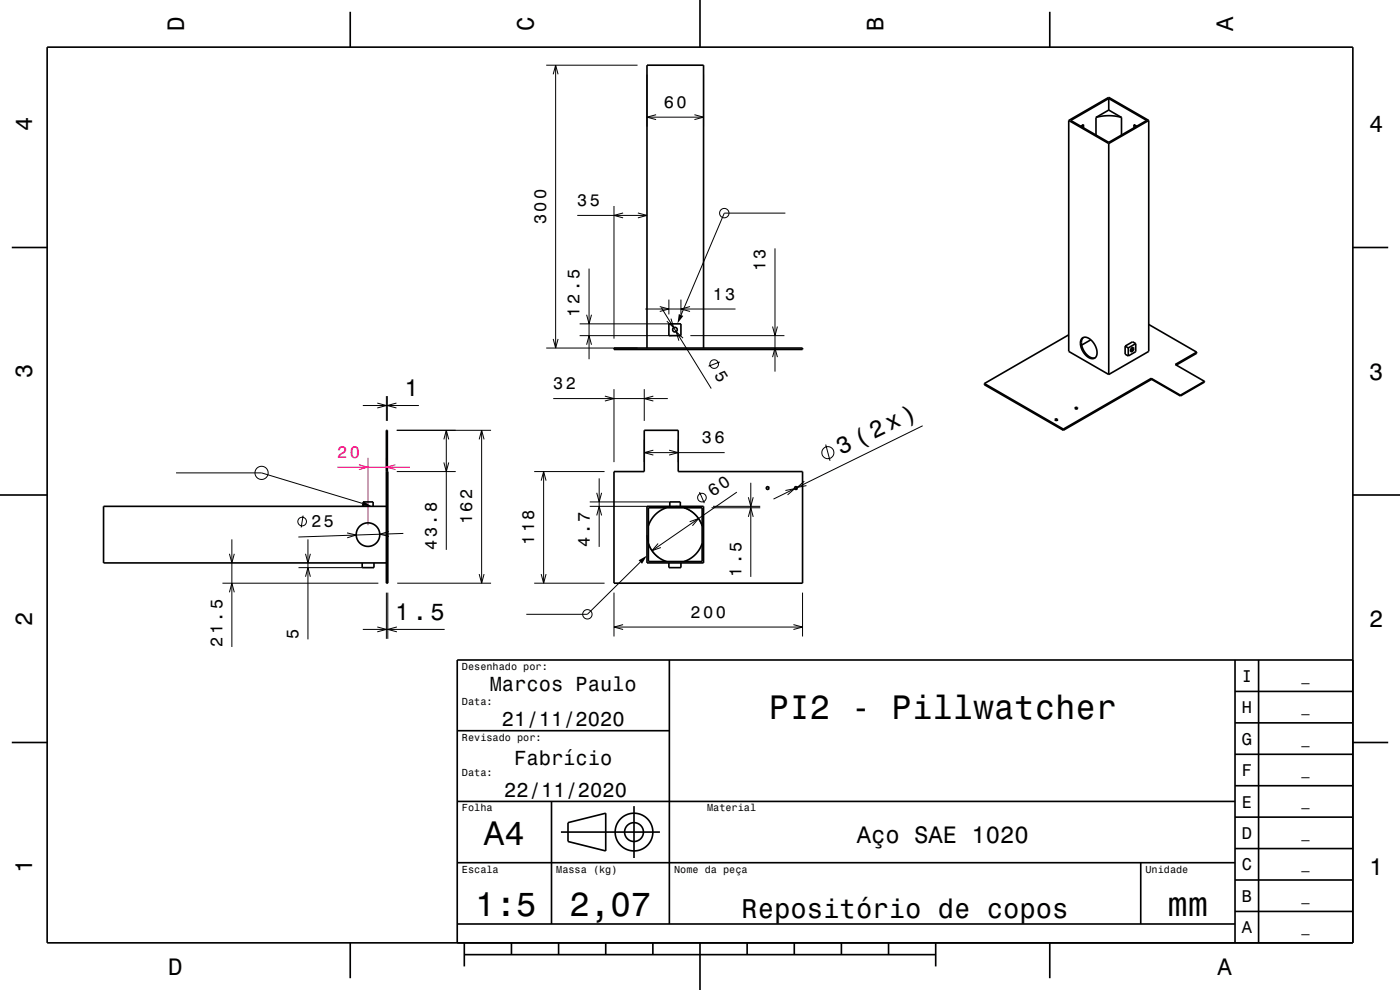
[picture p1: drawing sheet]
<svg xmlns="http://www.w3.org/2000/svg" width="297mm" height="210mm" viewBox="0 0 297 210" stroke-linecap="round" stroke-linejoin="round" font-family="sans-serif">
<g fill="none" stroke="#000" stroke-width=".21">
<path d="M115.9 13.8h19.4M117.4 15.8l.5-2 .5 2M117.9 13.8v60M137.3 15.8v11.1M149.3 15.8v11.1M137.3 24.9h12M139.2 24.3l-1.9 .6 1.9 .5M147.3 24.3l2 .6-2 .5M122.5 45.7h14.8M125 57v19.2M130.3 43.7v28.1M132.2 45.2l-1.9 .5 1.9 .5"/>
<path d="M135.3 45.2l2 .5-2 .5M164.4 52.7v26.1M166.6 45.2h-12.9l-9.2 21.6M115.9 73.8h19.4M117.4 71.9l.5 1.9 .5-1.9M123 71.2h19.5M123 68.7h19.5M124.4 73.1l.6-1.9 .5 1.9M124.4 66.8l.6 1.9 .5-1.9M136.9 65.5h19.1M140 65l1.9 .5-1.9 .6M140.3 65.2l10.6 17.2"/>
<path d="M141.9 63.5v3.2M142.3 67.6l.6 1.9-1.4-1.4M144.5 63.5v3.2M144.9 71.7l-1.5-1.3 .6 1.9M146.4 65l-1.9 .5 1.9 .6M146.5 71.2h19.9M152.7 76.8l-2.4 .9M163.9 69.3l.5 1.9 .5-1.9M163.9 75.8l.5-2 .5 2M77 86h11.9M80 85.5l2 .5-2 .5M82 84v5.3"/>
<path d="M82.2 84v5.3M84.1 85.5l-1.9 .5 1.9 .5M84.2 91.3h20M94.2 98.1l.5 1.9 .5-1.9M94.2 93.2l.5-1.9 .5 1.9M94.7 91.3v25.3M101.7 93.2l.5-1.9 .5 1.9M102.2 91.3v32.4M117.4 84.5h24.3M128.3 84l2 .5-2 .6M130.3 82.5v15.5M136.7 82.5v6.8"/>
<path d="M136.7 93.3v4.7M136.7 96h17M138.6 84l-1.9 .5 1.9 .6M138.6 95.5l-1.9 .5 1.9 .5M141.9 95.5l2 .5-2 .5M143.9 93.3v4.7M175.2 94.3l.9 3.4M195.7 90.3l-31.6 15.6M37.3 100.3h18.2l21.4 6.5M48.7 117.5l.5 1.9 .5-1.9M49.2 114.4v22.8M64.3 109.4l-.4 2.5"/>
<path d="M64.8 117.5l.5 1.9 .5-1.9M65.3 114.4v21.2M73.6 113l2 .5-1.9 .6M82.5 112.7l-1.9 .6 1.9 .5M84.2 100h12.5M85.6 113.2l-22.3 .7M113.3 100h15M114.8 102l.5-2 .5 2M115.3 100v23.7M125.1 107.4h12.2M125.1 106.5h17M126.6 104.5l.5 2 .5-2"/>
<path d="M126.6 109.3l.5-1.9 .5 1.9M127.1 101.5v14.5M135.8 119.2l-11.2 11.1h-12.9M137.3 113.5a6 6 0 0 0 2.4 4.7M139.6 115.3l-1.3 1.5 1.9-.7M143.3 107.4a6 6 0 0 1 5.7 4.4M146.3 110.7l1.9-.7-1.3 1.5M148.4 104.4l1 2.3M151 107.7h10.3M151.3 107.4h10M156.3 104.4l-18 12.4M158.8 109.6l.5-1.9 .5 1.9"/>
<path d="M158.8 105.5l.5 1.9 .5-1.9M159.3 102.4v20M166.6 104l2-.3-1.5 1.3M170.6 102.1l-1.5 1.3 2-.4M47.2 123.7h33.1M48.7 125.6l.5-1.9 .5 1.9M63.3 120.4h13.5M64.8 122.3l.5-1.9 .5 1.9M77 133.5h17.3M80 133l2 .5-2 .5M82 125.7v9.8M82.3 125.7v9.8"/>
<path d="M84.2 133l-1.9 .5 1.9 .5M84.3 123.7h19.9M101.7 121.8l.5 1.9 .5-1.9M113.3 123.7h15M114.8 121.8l.5 1.9 .5-1.9M130.3 125.7v9.3M130.3 133h40M132.2 132.5l-1.9 .5 1.9 .5M168.3 132.5l2 .5-2 .5M170.3 125.7v9.3"/>
<circle cx="153.7" cy="45.2" r="1"/>
<circle cx="151.5" cy="77.2" r=".91"/>
<circle cx="175.6" cy="96" r="1.28"/>
<circle cx="55.5" cy="100.3" r="1.4"/>
<circle cx="64.1" cy="110.6" r=".91"/>
<circle cx="148.9" cy="105.6" r=".92"/>
<circle cx="124.6" cy="130.3" r="1"/>
</g>
<path d="M71.5 99.1h15.5M76.1 98.6l2 .5-2 .5M78.1 97.1v14.3M82 97.1v2.5M83.9 98.6l-1.9 .5 1.9 .5" fill="none" stroke="#ff0080" stroke-width=".21"/>
<g fill="none" stroke="#000" stroke-width=".35">
<path d="M10 10h277v190h-277zM74.3 2.5v7.5M148.5 0v10M222.7 2.5v7.5M226.7 25.6v48.9l8.5 4.9M226.7 25.6l8.5-4.9 8.5 4.9M226.7 25.6l8.5 4.8M227.2 25.6l8-4.7 8.1 4.7-8.1 4.6zM229.9 26.4l-.4 .5M229.9 26.4v.7M229.9 26.4l-.6 .4M232.5 24.9a10 10 0 0 1 5.4 0"/>
<path d="M232.5 24.9v3.7M235.2 20.9v2.4M235.2 30.4v49M235.2 23.3l-2.7 1.6M235.2 23.3l2.7 1.6M237.9 24.9v3.7M240.6 26.4l.3 .5M240.6 26.4l.5 .4M240.6 26.4v.7M243.7 25.6v48.9l-8.5 4.9M243.7 25.6l-8.5 4.8M2.5 52.5h7.5"/>
<path d="M287 52.5h7.5M130.3 73.8h40v.3h-40zM137.3 73.8v-60h12v60M141.9 68.7h2.6v2.5h-2.6zM226.7 71l-17.9 10.4M229.5 71.8a1.51 1.51 0 0 1 2.2 .6 2.77 2.77 0 0 1 .6 3.5 1.9 1.9 0 0 1-2.4-1.1l-.5-.9-.2-.9v-.6zM229.8 71.6a2.8 2.8 0 0 0 .7 3.6l.4 .3a1.54 1.54 0 0 0 1.4 .4M231.4 72.1l-1.9 1.1M238.7 73.4v1.7l.7 .4M238.7 73.4l.7 .4M239.4 73.8v1.7M240.1 73.8l.2-.1a.47 .47 0 0 1 .1 .6 .47 .47 0 0 1-.5 .3l-.1-.4z"/>
<path d="M240.1 74.1l-.3 .2M240.1 73.8v.3M240.1 74.1l.2 .1M240.3 73.7v.4l-.4 .4M240.9 72.9l-.6-.4-1.6 .9M240.9 72.9v1.7l-1.5 .9M240.9 72.9l-1.5 .9M243.7 68.8l10.2 5.9M253.9 74.7l-4.6 2.6 6.2 3.6M253.9 74.7v.2l-4.4 2.5M136.7 91.3h7.2v8.7h26.4v23.7h-40v-23.7h6.4zM208.8 81.4v.2l16.8 9.7"/>
<path d="M208.8 81.4l16.8 9.6M223.9 88.9l.5 .1-.3 .2-.3-.2zM223.9 89.1h.4M225.6 91v.3M228.1 86.5l.5 .1-.5 .1zM228.1 86.7h.4M244.2 80.3v.1l6.2 3.6M244.2 80.3l6.2 3.5M244.2 80.3l-18.6 10.7M244.3 80.5l-18.7 10.8M250.4 83.8v.2M255.5 80.9l-5.1 2.9"/>
<path d="M255.5 80.9v.2l-5.1 2.9M0 105h10M76.8 119.4v1h2.5v-1M77.1 107.4v-.9h2.1v.9M82 100h.3v23.7h-.3v-32.4h.2v8.7M82 107.4h-60v12h60M137.3 107.4h12v12h-12zM137.6 115.3a6 6 0 0 0 3.8 3.8M137.6 107.7h11.4v11.4h-11.4zM141.4 107.7a6 6 0 0 0-3.8 3.8M141.9 119.4v1h2.6v-1M142.1 107.4v-.9h2.2v.9"/>
<path d="M145.1 107.7a6 6 0 0 1 3.9 3.8M149 115.3a6 6 0 0 1-3.9 3.8M287 105h10M142 140v56M262 140v60M267 140v60M287 140h-190v60M2.5 157.5h7.5M97 155h45M262 153.3h25M262 146.7h25M287 157.5h7.5"/>
<path d="M97 170h165M117 170v26M119 176.5h21M120.5 174.5l8-2v8l-8-2zM134.5 171v11M262 173.3h25M262 166.7h25M262 160h25M97 196h165M97 183h165M242 183v13M262 193.3h25"/>
<path d="M262 186.7h25M262 180h25M74.3 200v7.5M98.5 202.5h100M98.5 200v5M108.5 200v2.5M118.5 200v2.5M128.5 200v2.5M138.5 200v2.5M148.5 200v10M158.5 200v2.5M168.5 200v2.5"/>
<path d="M178.5 200v2.5M188.5 200v2.5M198.5 200v5M222.7 200v7.5"/>
<circle cx="143.2" cy="69.9" r=".5"/>
<circle cx="78.1" cy="113.4" r="2.5"/>
<circle cx="162.9" cy="103.5" r=".3"/>
<circle cx="168.9" cy="103.5" r=".3"/>
<circle cx="134.5" cy="176.5" r="2"/>
<circle cx="134.5" cy="176.5" r="4"/>
</g>
<g fill="#000">
<path d="M144 66.6l1 .4-1.3 1.6z" fill-rule="evenodd"/>
<path d="M77 106.3l1.7 1h-2z" fill-rule="evenodd"/>
<path d="M135.5 118.9l1.7-1-1 1.7z" fill-rule="evenodd"/>
</g>
<g font-size="7.2">
<text x="163.1" y="152.6">PI2 - Pillwatcher</text>
<text x="102.7" y="179.3">A4</text>
<text x="100.8" y="194.3">1:5</text>
<text x="120.8" y="194.3">2,07</text>
<text x="247.7" y="194.3">mm</text>
</g>
<text font-size="5.8" x="157.3" y="194.6">Repositório de copos</text>
<text font-size="5.1" x="178.4" y="96.6" transform="rotate(-26 178.4 96.6)">3 (2x)</text>
<g font-size="5">
<text x="39" y="6.5" transform="rotate(-90 39 6.5)">D</text>
<text x="113.2" y="6.5" transform="rotate(-90 113.2 6.5)">C</text>
<text x="187.4" y="6.5" transform="rotate(-90 187.4 6.5)">B</text>
<text x="261.6" y="6.5" transform="rotate(-90 261.6 6.5)">A</text>
<text x="6.8" y="27.8" transform="rotate(-90 6.8 27.8)">4</text>
<text x="290.5" y="28.1">4</text>
<text x="6.8" y="80.3" transform="rotate(-90 6.8 80.3)">3</text>
<text x="290.5" y="80.6">3</text>
<text x="85.8" y="84">1</text>
<text x="83.8" y="131.5">1.5</text>
<text x="6.8" y="132.8" transform="rotate(-90 6.8 132.8)">2</text>
<text x="290.5" y="133.1">2</text>
<text x="181.8" y="178.8">Aço SAE 1020</text>
<text x="6.8" y="185.3" transform="rotate(-90 6.8 185.3)">1</text>
<text x="290.5" y="185.6">1</text>
<text x="35.7" y="206.8">D</text>
<text x="258.3" y="206.8">A</text>
</g>
<g font-size="4.3">
<text x="103.9" y="146.5">Marcos Paulo</text>
<text x="106.5" y="154">21/11/2020</text>
<text x="109.1" y="162.2">Fabrício</text>
<text x="107" y="169">22/11/2020</text>
</g>
<g font-size="3.6">
<text x="140.8" y="22.9">60</text>
<text x="115.9" y="47.6" transform="rotate(-90 115.9 47.6)">300</text>
<text x="122.5" y="43.7">35</text>
<text x="162.4" y="57.5" transform="rotate(-90 162.4 57.5)">13</text>
<text x="151.2" y="63.5">13</text>
<text x="123" y="67.1" transform="rotate(-90 123 67.1)">12.5</text>
<text x="117.4" y="82.5">32</text>
<text x="151.4" y="79.5" transform="rotate(58 151.4 79.5)">5</text>
<text x="148.9" y="94">36</text>
<text x="151.2" y="105.5" transform="rotate(-35 151.2 105.5)">60</text>
<text x="66.1" y="111.8" transform="rotate(-2 66.1 111.8)">25</text>
<text x="100.2" y="111.2" transform="rotate(-90 100.2 111.2)">162</text>
<text x="92.7" y="116.6" transform="rotate(-90 92.7 116.6)">43.8</text>
<text x="113.3" y="115.6" transform="rotate(-90 113.3 115.6)">118</text>
<text x="125.1" y="116" transform="rotate(-90 125.1 116)">4.7</text>
<text x="157.3" y="122.4" transform="rotate(-90 157.3 122.4)">1.5</text>
<text x="146.5" y="131">200</text>
<text x="47.2" y="137.2" transform="rotate(-90 47.2 137.2)">21.5</text>
<text x="63.3" y="135.6" transform="rotate(-90 63.3 135.6)">5</text>
<text x="263.4" y="144.6">I</text>
<text x="263.4" y="151.3">H</text>
<text x="263.4" y="158">G</text>
<text x="263.4" y="164.6">F</text>
<text x="263.4" y="171.3">E</text>
<text x="263.4" y="178">D</text>
<text x="263.4" y="184.6">C</text>
<text x="263.4" y="191.3">B</text>
<text x="263.4" y="198">A</text>
</g>
<text font-size="3.6" fill="#ff0080" x="71.5" y="97.1">20</text>
<g font-size="2.9">
<text x="276.1" y="144.4">_</text>
<text x="276.1" y="151">_</text>
<text x="276.1" y="157.7">_</text>
<text x="276.1" y="164.4">_</text>
<text x="276.1" y="171">_</text>
<text x="276.1" y="177.7">_</text>
<text x="276.1" y="184.4">_</text>
<text x="276.1" y="191.1">_</text>
<text x="276.1" y="197.7">_</text>
</g>
<g font-size="2.2">
<text x="98" y="142.1">Desenhado por:</text>
<text x="98" y="149.6">Data:</text>
<text x="98" y="157.1">Revisado por:</text>
<text x="98" y="164.6">Data:</text>
<text x="98" y="172.1">Folha</text>
<text x="150" y="172.1">Material</text>
<text x="98" y="185.1">Escala</text>
<text x="118" y="185.1">Massa (kg)</text>
<text x="143" y="185.1">Nome da peça</text>
<text x="243" y="185.1">Unidade</text>
</g>
</svg>
